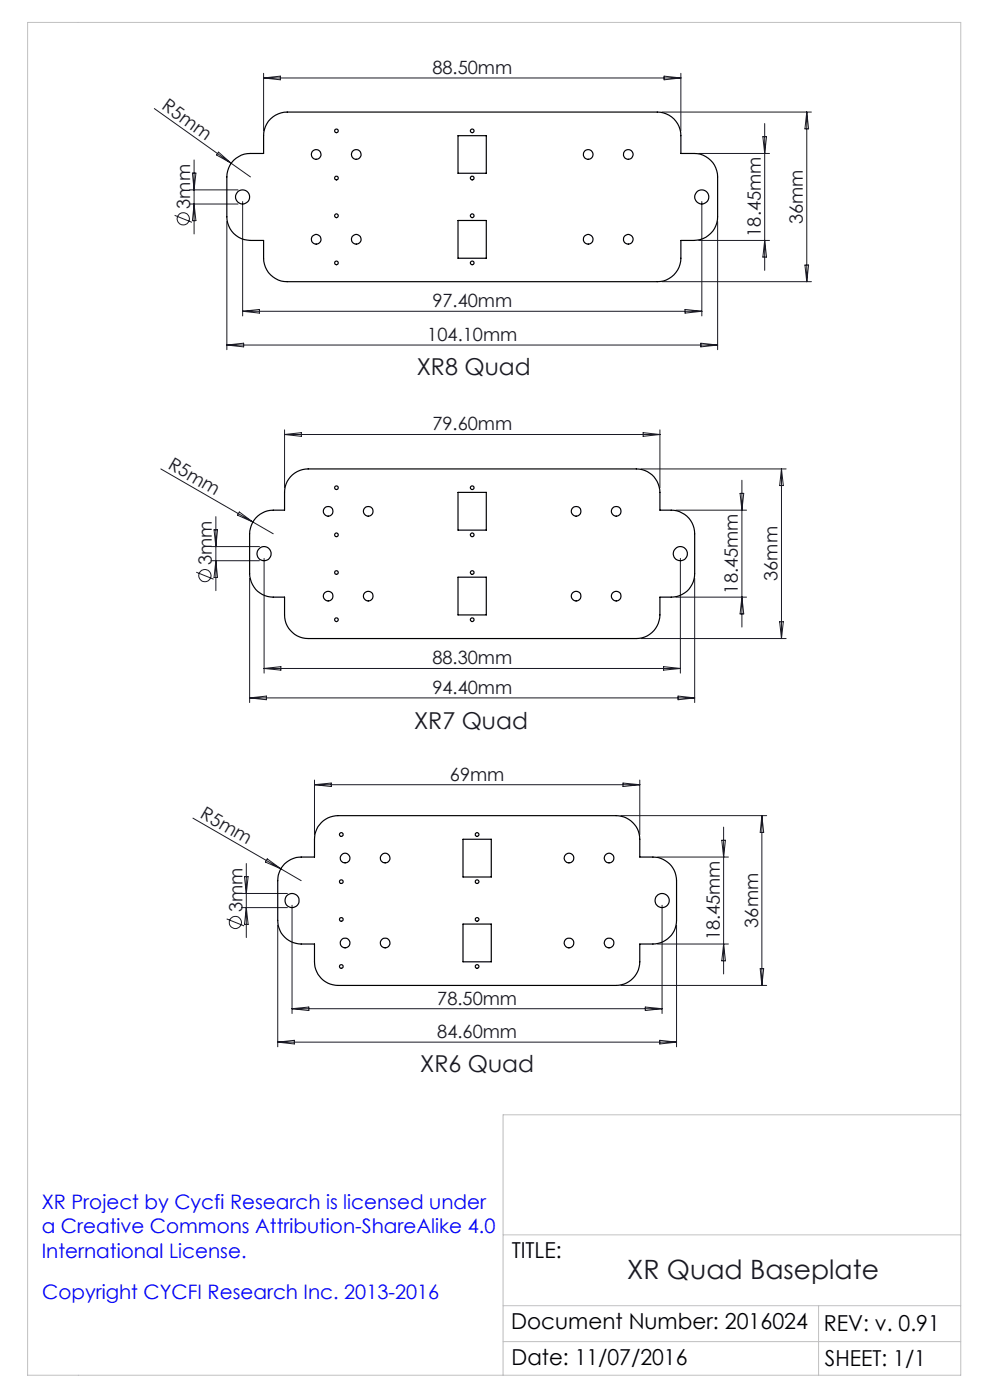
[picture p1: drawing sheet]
<svg xmlns="http://www.w3.org/2000/svg" width="210mm" height="297mm" viewBox="0 0 210 297" stroke-linecap="round" stroke-linejoin="round" font-family="sans-serif">
<path d="M5.9 4.8h197.9v286.9h-197.9zM203.8 236.5h-97.1v55.2M106.7 277h97.1M106.7 262h97.1M173.6 277v14.7M106.7 284.6h97.1" fill="none" stroke="#c0c0c0" stroke-width=".21"/>
<g fill="none" stroke="#191924" stroke-width=".21">
<path d="M55.9 15.6v12.2M55.9 16.5h88.5M55.9 16.5l3.6-.3v.7zM140.9 16.2l3.5 .3-3.5 .4zM144.4 15.6v12.2M32.7 23l16.3 11.6M40.8 36.7h.8l-.4 3.6zM41.2 33.9v15.7M46.4 32.3l2.6 2.3-3.1-1.7zM49 34.6l4.1 2.9M140.4 23.8h31.7M148.2 32.6h15"/>
<path d="M161.8 29h.8l-.4 3.6zM162.2 26.2v31.2M171.1 23.8v36M171.1 23.8l.4 3.5h-.8zM37 45.7l3.7 1.5M40.2 40.3h10.3M40.2 43.3h10.3M41.2 43.3l.4 3.5h-.8zM48.1 47v27.2M51.5 42.8v24.2M140.4 59.8h31.7M148.2 51h15"/>
<path d="M148.9 42.8v24.2M152.2 47v27.2M162.2 51l.4 3.5h-.8zM170.7 56.2h.8l-.4 3.6zM48.1 73.2h104.1M48.1 73.2l3.6-.4v.8zM51.5 66h97.4M51.5 66l3.5-.4v.8zM145.3 65.6l3.6 .4-3.6 .4zM148.7 72.8l3.5 .4-3.5 .4zM34.1 99.5l23.9 13.7M60.4 91.2v12.3"/>
<path d="M60.4 92.2h79.6M60.4 92.2l3.5-.4v.8zM136 99.5h30.8M136.4 91.8l3.6 .4-3.6 .4zM140 91.2v12.3M165.8 99.5v36M165.8 99.5l.4 3.5h-.8zM44.8 116h10.2M44.8 119h10.2M45.4 112.4h.7l-.3 3.6zM45.8 109.6v15.7M45.8 119l.3 3.5h-.7z"/>
<path d="M50.8 108.6l2.8 2.1-3.2-1.4zM56 118.5v24.3M143.4 108.2h15M144.3 118.5v24.3M157 104.7h.8l-.4 3.5zM157.4 101.9v31.1M41.6 121.4l3.7 1.5M53 122.7v26.3M136 135.5h30.8M143.4 126.7h15M147.4 122.7v26.3M157.4 126.7l.4 3.5h-.8z"/>
<path d="M165.4 131.9h.8l-.4 3.6zM53 148.1h94.4M53 148.1l3.5-.4v.7zM56 141.8h88.3M56 141.8l3.6-.4v.8zM140.8 141.4l3.5 .4-3.5 .4zM143.8 147.7l3.6 .4-3.6 .3zM40.9 173.6l18.7 10.7M66.7 165.5v11.6M66.7 166.5h69M66.7 166.5l3.6-.4v.8zM131.7 173h30.9"/>
<path d="M132.2 166.1l3.5 .4-3.5 .4zM135.7 165.5v11.6M153.1 178.3h.8l-.4 3.5zM153.5 175.5v31.1M161.6 173v36.1M161.6 173l.4 3.6h-.7zM48.1 194.9l3.7 1.5M51.2 189.5h9.8M51.2 192.5h9.8M51.9 186h.7l-.4 3.5zM52.2 183.2v15.7M52.2 192.5l.4 3.6h-.7z"/>
<path d="M56.7 182.2l2.9 2.1-3.3-1.4zM58.9 196.3v25.8M59.6 184.3l4.3 2.5M61.9 192v23M139.5 181.8h15M140.4 192v23M143.5 196.3v25.8M61.9 214h78.5M61.9 214l3.6-.4v.8zM131.7 209.1h30.9M136.9 213.6l3.5 .4-3.5 .4zM139.5 200.3h15"/>
<path d="M153.5 200.3l.4 3.5h-.8zM161.3 205.5h.7l-.4 3.6zM58.9 221.1h84.6M58.9 221.1l3.5-.4v.8zM139.9 220.7l3.6 .4-3.6 .4z"/>
<circle cx="38.9" cy="46.4" r="1.3"/>
<circle cx="43.5" cy="122.1" r="1.29"/>
<circle cx="49.9" cy="195.7" r="1.29"/>
</g>
<g fill="none" stroke="#000" stroke-width=".25">
<path d="M57.4 25.2a5.2 5.2 0 0 1 3.5-1.4h78.5a5 5 0 0 1 5 5v3.8a9.8 9.8 0 0 1 4.7 .3 5 5 0 0 1 3.1 4.6v8.5a5.1 5.1 0 0 1-5 5h-2.8v3.8a5 5 0 0 1-5 5h-78.5a5 5 0 0 1-5-5v-3.8a10.6 10.6 0 0 1-4.7-.4 5 5 0 0 1-3.1-4.6v-8.5a4.9 4.9 0 0 1 5-4.9h2.8v-3.8a5 5 0 0 1 1.5-3.6zM97.2 28.8h6v8h-6zM97.2 46.8h6v8h-6zM62.1 100.7l1.5-.9 1.8-.3h69.6a5 5 0 0 1 5 5v3.7a9.3 9.3 0 0 1 4.1 .3 5 5 0 0 1 3.3 4.7v8.5a4.9 4.9 0 0 1-5 5h-2.4v3.8a5 5 0 0 1-5 5h-69.6a5 5 0 0 1-5-5v-3.8a9.3 9.3 0 0 1-4.2-.3 5.1 5.1 0 0 1-3.2-4.7v-8.5a5 5 0 0 1 5-5h2.4v-3.7l.1-1.2 .4-1.2zM97.2 104.5h6v8h-6zM97.2 122.4h6v8.1h-6zM68.2 174.5l1.3-1 1.1-.3 1.1-.2h59a5.1 5.1 0 0 1 5 5v3.8a10.6 10.6 0 0 1 4.5 .3 5 5 0 0 1 3.3 4.7v8.5a5.1 5.1 0 0 1-5 5h-2.8v3.7a5.1 5.1 0 0 1-5 5.1h-59a5 5 0 0 1-5-5.1v-3.7h-2.8a5 5 0 0 1-5-5v-8.5a4.9 4.9 0 0 1 5-5h2.8l.1-4.9 .7-1.5zM98.2 178h6v8.1h-6zM98.2 196h6v8h-6z"/>
<circle cx="67.1" cy="32.8" r="1.03"/>
<circle cx="71.4" cy="27.8" r=".39"/>
<circle cx="71.4" cy="37.8" r=".39"/>
<circle cx="75.6" cy="32.8" r="1.03"/>
<circle cx="100.2" cy="27.8" r=".39"/>
<circle cx="100.2" cy="37.8" r=".39"/>
<circle cx="124.8" cy="32.8" r="1.03"/>
<circle cx="133.3" cy="32.8" r="1.03"/>
<circle cx="51.5" cy="41.8" r="1.49"/>
<circle cx="67.1" cy="50.8" r="1.03"/>
<circle cx="71.4" cy="55.8" r=".39"/>
<circle cx="71.4" cy="45.8" r=".39"/>
<circle cx="75.6" cy="50.8" r="1.03"/>
<circle cx="100.2" cy="55.8" r=".39"/>
<circle cx="100.2" cy="45.8" r=".39"/>
<circle cx="124.8" cy="50.8" r="1.03"/>
<circle cx="133.3" cy="50.8" r="1.03"/>
<circle cx="148.9" cy="41.8" r="1.49"/>
<circle cx="56" cy="117.5" r="1.49"/>
<circle cx="69.6" cy="108.5" r="1.04"/>
<circle cx="71.4" cy="103.5" r=".39"/>
<circle cx="71.4" cy="113.5" r=".38"/>
<circle cx="78.1" cy="108.5" r="1.04"/>
<circle cx="100.2" cy="103.5" r=".39"/>
<circle cx="100.2" cy="113.5" r=".38"/>
<circle cx="122.2" cy="108.5" r="1.04"/>
<circle cx="130.7" cy="108.5" r="1.04"/>
<circle cx="144.3" cy="117.5" r="1.49"/>
<circle cx="69.6" cy="126.5" r="1.04"/>
<circle cx="71.4" cy="121.5" r=".39"/>
<circle cx="71.4" cy="131.5" r=".39"/>
<circle cx="78.1" cy="126.5" r="1.04"/>
<circle cx="100.2" cy="121.5" r=".39"/>
<circle cx="100.2" cy="131.5" r=".39"/>
<circle cx="122.2" cy="126.5" r="1.04"/>
<circle cx="130.7" cy="126.5" r="1.04"/>
<circle cx="72.4" cy="177" r=".4"/>
<circle cx="101.2" cy="177" r=".39"/>
<circle cx="61.9" cy="191" r="1.51"/>
<circle cx="72.4" cy="195" r=".4"/>
<circle cx="72.4" cy="187" r=".4"/>
<circle cx="73.2" cy="182" r="1.01"/>
<circle cx="81.7" cy="182" r="1.01"/>
<circle cx="101.2" cy="195" r=".39"/>
<circle cx="101.2" cy="187" r=".39"/>
<circle cx="120.7" cy="182" r="1.02"/>
<circle cx="129.2" cy="182" r="1.02"/>
<circle cx="140.4" cy="191" r="1.51"/>
<circle cx="72.4" cy="205" r=".4"/>
<circle cx="73.2" cy="200.1" r="1.02"/>
<circle cx="81.7" cy="200.1" r="1.02"/>
<circle cx="101.2" cy="205" r=".39"/>
<circle cx="120.7" cy="200" r="1.03"/>
<circle cx="129.2" cy="200" r="1.03"/>
</g>
<text font-size="5.6" fill="#191924" x="133.1" y="271.2">XR Quad Baseplate</text>
<g font-size="4.9" fill="#191924">
<text x="88.4" y="79.6">XR8 Quad</text>
<text x="87.8" y="154.6">XR7 Quad</text>
<text x="89.1" y="227.3">XR6 Quad</text>
</g>
<g font-size="4.7">
<text x="108.5" y="266.9">TITLE:</text>
<text x="108.5" y="281.9">Document Number: 2016024</text>
<text x="174.8" y="282.4">REV: v. 0.91</text>
<text x="108.5" y="289.5">Date: 11/07/2016</text>
<text x="175" y="289.8">SHEET: 1/1</text>
</g>
<g font-size="4.2" fill="#00f">
<text x="8.8" y="256.4">XR Project by Cycfi Research is licensed under</text>
<text x="8.8" y="261.7">a Creative Commons Attribution-ShareAlike 4.0</text>
<text x="8.8" y="266.9">International License.</text>
<text x="8.9" y="275.7">Copyright CYCFI Research Inc. 2013-2016</text>
</g>
<g font-size="3.9" fill="#191924">
<text x="91.7" y="15.7">88.50mm</text>
<text x="34.1" y="23" transform="rotate(35 34.1 23)">R5mm</text>
<text x="40.4" y="44.3" transform="rotate(-90 40.4 44.3)">3mm</text>
<text x="170.3" y="47.5" transform="rotate(-90 170.3 47.5)">36mm</text>
<text x="161.4" y="50.2" transform="rotate(-90 161.4 50.2)">18.45mm</text>
<text x="91.7" y="65.2">97.40mm</text>
<text x="90.6" y="72.3">104.10mm</text>
<text x="91.7" y="91.3">79.60mm</text>
<text x="35.5" y="99.3" transform="rotate(30 35.5 99.3)">R5mm</text>
<text x="44.9" y="120" transform="rotate(-90 44.9 120)">3mm</text>
<text x="156.5" y="125.9" transform="rotate(-90 156.5 125.9)">18.45mm</text>
<text x="164.9" y="123.2" transform="rotate(-90 164.9 123.2)">36mm</text>
<text x="91.7" y="140.9">88.30mm</text>
<text x="91.7" y="147.2">94.40mm</text>
<text x="95.4" y="165.6">69mm</text>
<text x="42.3" y="173.4" transform="rotate(30 42.3 173.4)">R5mm</text>
<text x="51.4" y="193.5" transform="rotate(-90 51.4 193.5)">3mm</text>
<text x="160.8" y="196.8" transform="rotate(-90 160.8 196.8)">36mm</text>
<text x="152.7" y="199.5" transform="rotate(-90 152.7 199.5)">18.45mm</text>
<text x="92.7" y="213.1">78.50mm</text>
<text x="92.7" y="220.2">84.60mm</text>
</g>
</svg>
